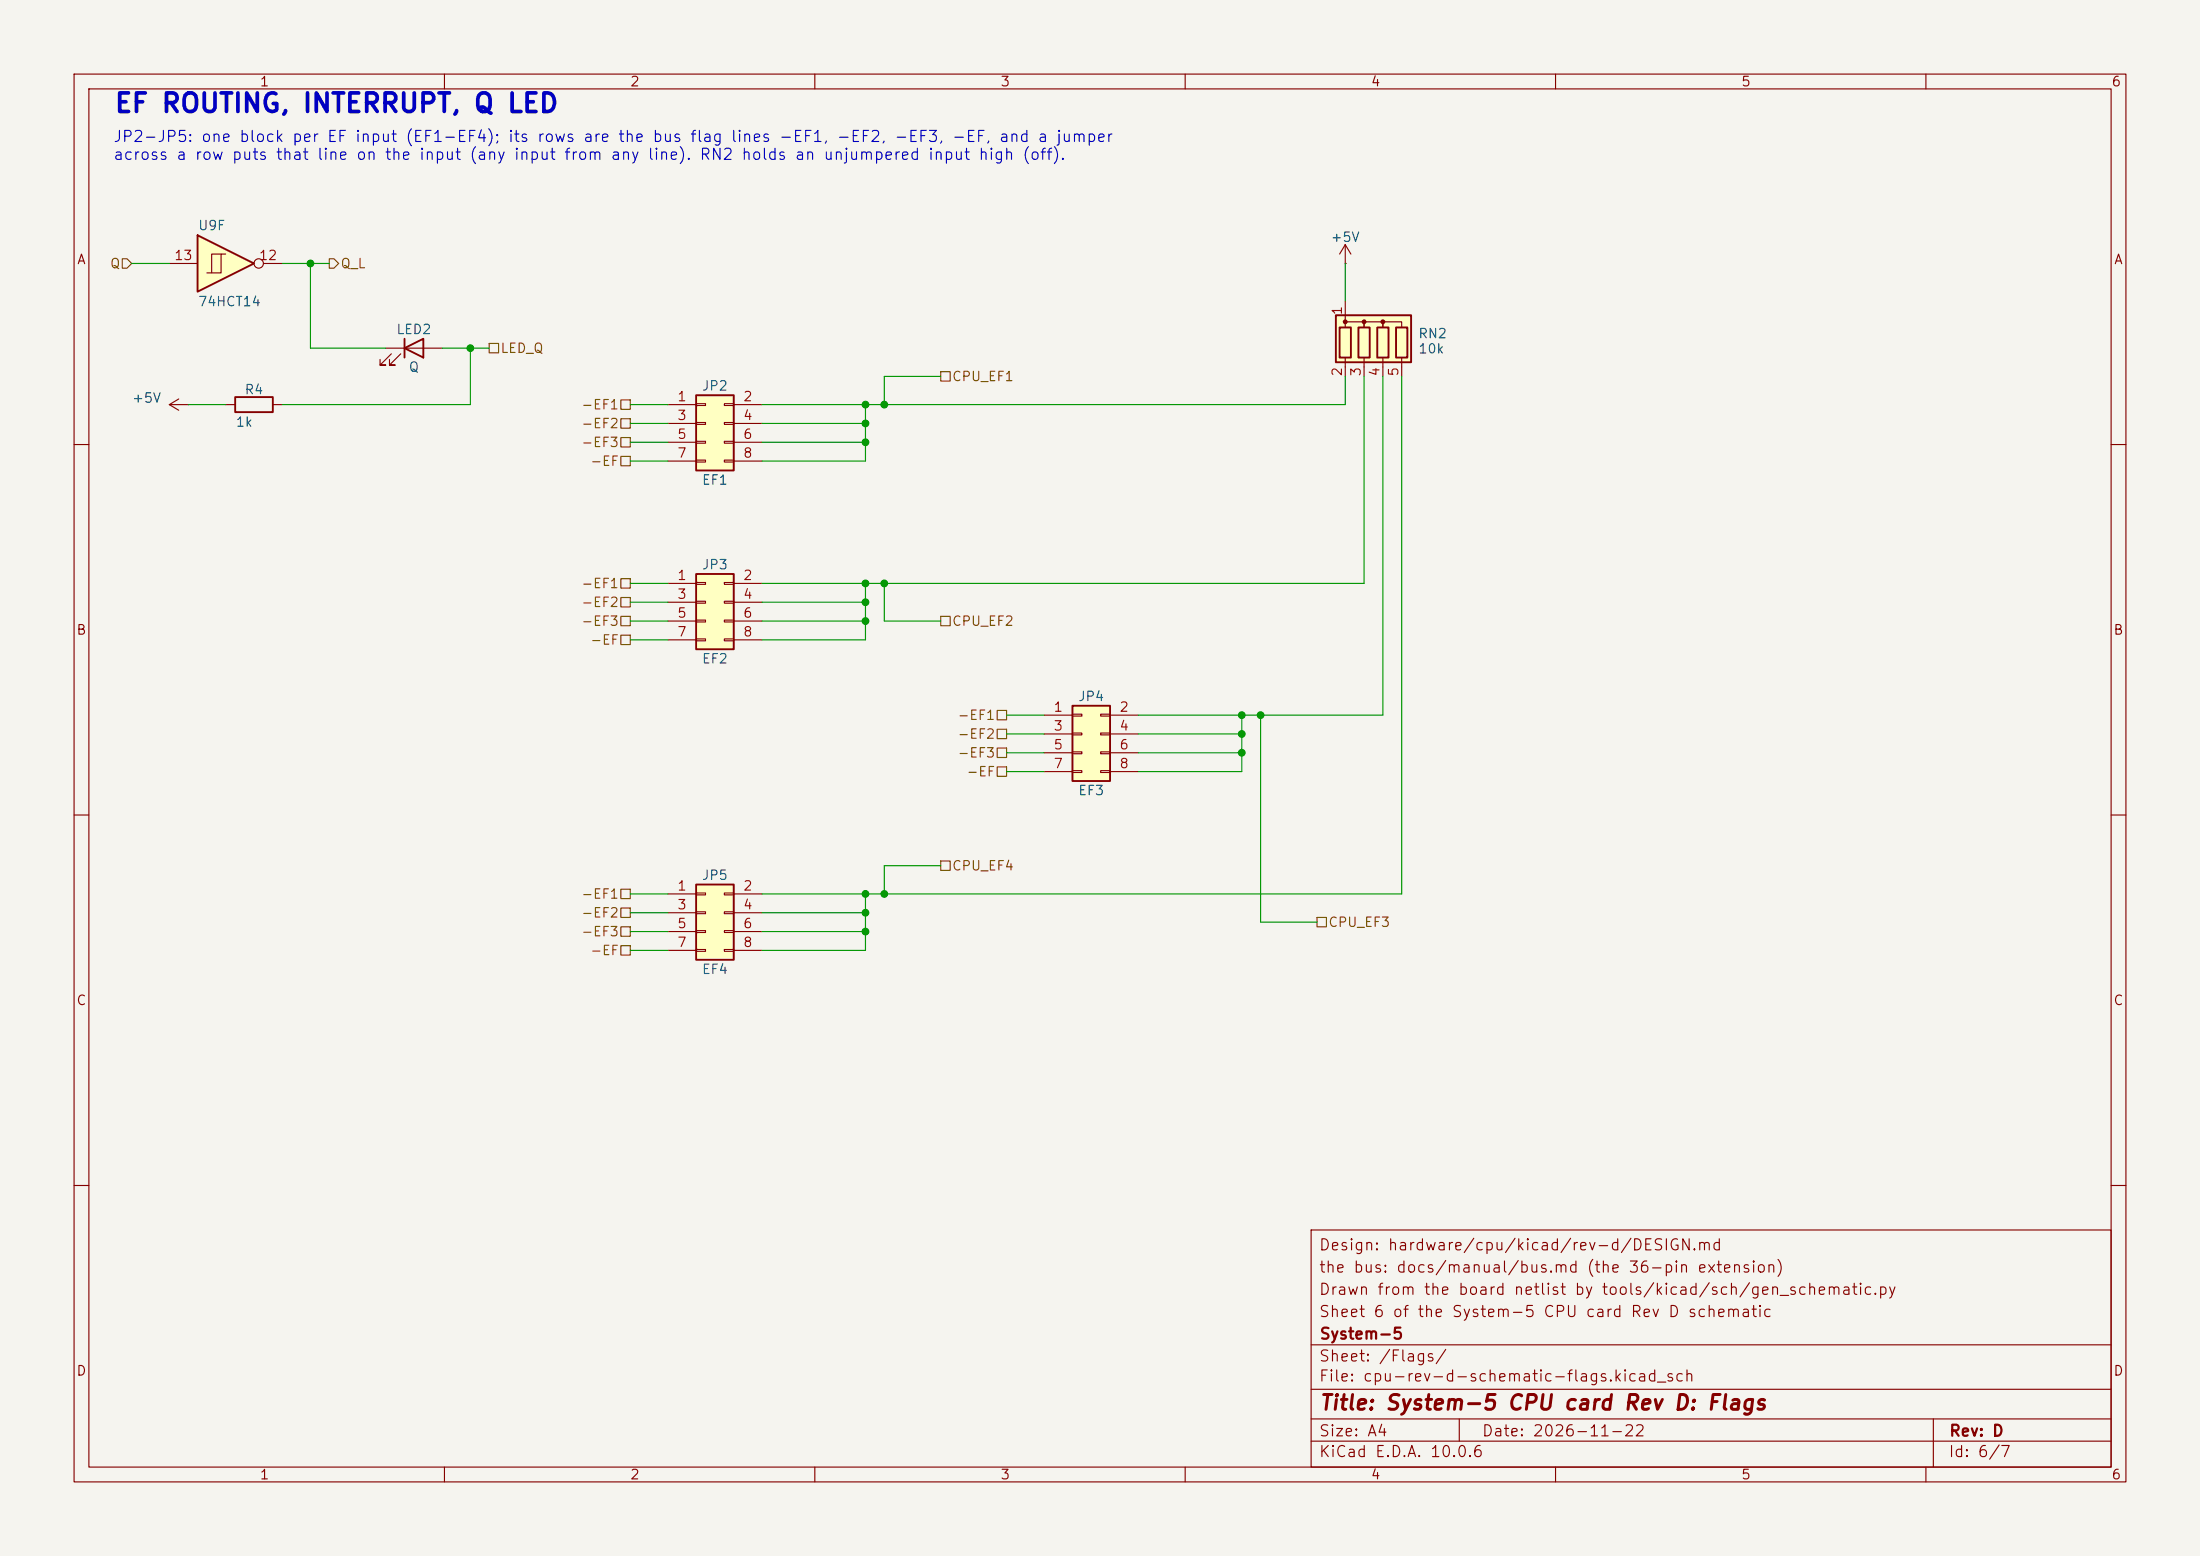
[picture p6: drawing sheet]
<svg xmlns="http://www.w3.org/2000/svg" width="297mm" height="210mm" viewBox="0 0 297 210" stroke-linecap="round" stroke-linejoin="round" font-family="sans-serif">
<path d="M0 0h297v210h-297z" fill="#f5f4ef" stroke="#f5f4ef" stroke-width=".14"/>
<g fill="none" stroke="#840000" stroke-width=".15">
<path d="M10 10h277v190h-277zM12 12h273v186h-273zM60 10v2M110 10v2M160 10v2M210 10v2M260 10v2M10 60h2M285 60h2M10 110h2M285 110h2M10 160h2"/>
<path d="M177 166h108v32h-108zM285 160h2M60 198v2M110 198v2M160 198v2M177 194.5h108M177 191.5h108M177 187.5h108M177 181.5h108M197 191.5v3M210 198v2M260 198v2"/>
<path d="M261 191.5v6.5"/>
</g>
<path d="M94 119.4h5.1v10.1h-5.1z" fill="#ffffc2"/>
<path d="M94 119.4h5.1v10.1h-5.1z" fill="none" stroke="#840000" stroke-width=".25"/>
<g fill="none" stroke="#840000" stroke-width=".15">
<path d="M90.2 120.7h3.8M90.2 123.2h3.8M90.2 125.7h3.8M90.2 128.3h3.8M94 120.5h1.2v.3h-1.2zM94 123.1h1.2v.2h-1.2zM94 125.6h1.2v.3h-1.2zM94 128.1h1.2v.3h-1.2zM97.8 120.5h1.3v.3h-1.3zM97.8 123.1h1.3v.2h-1.3zM97.8 125.6h1.3v.3h-1.3zM97.8 128.1h1.3v.3h-1.3z"/>
<path d="M99.1 120.7h3.8M99.1 123.2h3.8M99.1 125.7h3.8M99.1 128.3h3.8"/>
</g>
<path d="M94 77.5h5.1v10.1h-5.1z" fill="#ffffc2"/>
<path d="M94 77.5h5.1v10.1h-5.1z" fill="none" stroke="#840000" stroke-width=".25"/>
<g fill="none" stroke="#840000" stroke-width=".15">
<path d="M90.2 78.7h3.8M94 78.6h1.2v.3h-1.2zM97.8 78.6h1.3v.3h-1.3zM99.1 78.7h3.8M90.2 81.3h3.8M90.2 83.8h3.8M90.2 86.4h3.8M94 81.2h1.2v.2h-1.2zM94 83.7h1.2v.2h-1.2zM94 86.2h1.2v.3h-1.2zM97.8 81.2h1.3v.2h-1.3zM97.8 83.7h1.3v.2h-1.3z"/>
<path d="M97.8 86.2h1.3v.3h-1.3zM99.1 81.3h3.8M99.1 83.8h3.8M99.1 86.4h3.8"/>
</g>
<path d="M94 53.3h5.1v10.2h-5.1z" fill="#ffffc2"/>
<path d="M94 53.3h5.1v10.2h-5.1z" fill="none" stroke="#840000" stroke-width=".25"/>
<g fill="none" stroke="#840000" stroke-width=".15">
<path d="M181.6 35.6h.1M181.6 33l-.8 1.3M181.6 33l.8 1.3M181.6 33v2.6M22.9 54.6h2.5M22.9 54.6l1.2 .8M24.1 53.8l-1.2 .8M25.4 54.6h.1M90.2 54.6h3.8M90.2 57.2h3.8M90.2 59.7h3.8M94 54.5h1.2v.2h-1.2z"/>
<path d="M94 57h1.2v.3h-1.2zM94 59.6h1.2v.2h-1.2zM97.8 54.5h1.3v.2h-1.3zM97.8 57h1.3v.3h-1.3zM97.8 59.6h1.3v.2h-1.3zM99.1 54.6h3.8M99.1 57.2h3.8M99.1 59.7h3.8M90.2 62.2h3.8M94 62.1h1.2v.3h-1.2zM97.8 62.1h1.3v.3h-1.3zM99.1 62.2h3.8"/>
</g>
<path d="M180.3 42.5h10.2v6.4h-10.2z" fill="#ffffc2"/>
<path d="M180.3 42.5h10.2v6.4h-10.2zM180.8 44.2h1.6v4.1h-1.6zM183.4 44.2h1.5v4.1h-1.5zM185.9 44.2h1.6v4.1h-1.6zM188.5 44.2h1.5v4.1h-1.5z" fill="none" stroke="#840000" stroke-width=".25"/>
<g fill="#840000" stroke="#840000" stroke-width=".15">
<circle cx="181.6" cy="43.4" r=".25"/>
<circle cx="184.1" cy="43.4" r=".25"/>
<circle cx="186.7" cy="43.4" r=".25"/>
</g>
<path d="M181.6 44.2v-.8h2.5v.8v-.8h2.6v.8v-.8h2.5v.8M181.6 40.6v2.6M181.6 48.3v2.5M184.1 48.3v2.5M186.7 48.3v2.5M189.2 48.3v2.5" fill="none" stroke="#840000" stroke-width=".15"/>
<path d="M144.8 95.3h5.1v10.1h-5.1z" fill="#ffffc2"/>
<path d="M144.8 95.3h5.1v10.1h-5.1z" fill="none" stroke="#840000" stroke-width=".25"/>
<g fill="none" stroke="#840000" stroke-width=".15">
<path d="M141 96.5h3.8M141 99.1h3.8M144.8 96.4h1.2v.2h-1.2zM144.8 98.9h1.2v.3h-1.2zM148.6 96.4h1.3v.2h-1.3zM148.6 98.9h1.3v.3h-1.3zM149.9 96.5h3.8M149.9 99.1h3.8M141 101.6h3.8M141 104.1h3.8M144.8 101.5h1.2v.2h-1.2zM144.8 104h1.2v.3h-1.2z"/>
<path d="M148.6 101.5h1.3v.2h-1.3zM148.6 104h1.3v.3h-1.3zM149.9 101.6h3.8M149.9 104.1h3.8"/>
</g>
<path d="M26.7 31.8l7.6 3.8-7.6 3.8z" fill="#ffffc2"/>
<path d="M26.7 31.8l7.6 3.8-7.6 3.8zM31.7 53.6h5.1v2h-5.1zM54.6 47l2.5-1.3v2.6zM54.6 45.7v2.6" fill="none" stroke="#840000" stroke-width=".25"/>
<g fill="none" stroke="#840000" stroke-width=".15">
<path d="M22.9 35.6h3.8M29.8 34.3h-1.2v2.5M30.5 34.3h-.7v2.5h-1.9M35.6 35.6h2.5M30.5 54.6h1.2M36.8 54.6h1.3M52.1 47h7.6M52.8 47.8l-1.5 1.5h.8h-.8v-.8M54.1 47.8l-1.5 1.5h.7h-.7v-.8"/>
<circle cx="34.9" cy="35.6" r=".63"/>
</g>
<g fill="none" stroke="#725600" stroke-width=".15">
<path d="M16.5 34.9h.6l.7 .7-.7 .6h-.6zM44.4 34.9h.7l.6 .7-.6 .6h-.7zM66 46.4h1.3v1.2h-1.3zM83.8 54h1.3v1.2h-1.3zM83.8 56.5h1.3v1.3h-1.3zM83.8 59.1h1.3v1.2h-1.3zM127 50.2h1.3v1.2h-1.3zM83.8 61.6h1.3v1.3h-1.3zM83.8 78.1h1.3v1.3h-1.3zM83.8 85.7h1.3v1.3h-1.3zM83.8 80.6h1.3v1.3h-1.3zM83.8 83.2h1.3v1.3h-1.3z"/>
<path d="M127 83.2h1.3v1.3h-1.3zM134.6 95.9h1.3v1.3h-1.3zM134.6 98.4h1.3v1.3h-1.3zM127 116.2h1.3v1.3h-1.3zM134.6 101h1.3v1.2h-1.3zM134.6 103.5h1.3v1.3h-1.3zM83.8 127.6h1.3v1.3h-1.3zM83.8 125.1h1.3v1.3h-1.3zM83.8 122.6h1.3v1.2h-1.3zM83.8 120h1.3v1.3h-1.3zM177.8 123.8h1.3v1.3h-1.3z"/>
</g>
<g fill="none" stroke="#009600" stroke-width=".15">
<path d="M17.8 35.6h5.1M38.1 35.6h6.3M41.9 35.6v11.4h10.2M181.6 35.6v5M25.4 54.6h5.1M59.7 47h6.3M63.5 47v7.6h-25.4M85.1 54.6h5.1M85.1 59.7h5.1M85.1 57.2h5.1M102.9 59.7h13.9M102.9 57.2h13.9"/>
<path d="M116.8 54.6v7.6h-13.9M127 50.8h-7.6v3.8M181.6 50.8v3.8h-78.7M184.1 50.8v27.9h-81.2M186.7 50.8v45.7h-33M189.2 50.8v69.9h-86.3M85.1 62.2h5.1M85.1 78.7h5.1M116.8 78.7v7.7h-13.9M119.4 78.7v5.1h7.6M85.1 83.8h5.1M85.1 81.3h5.1"/>
<path d="M85.1 86.4h5.1M102.9 83.8h13.9M102.9 81.3h13.9M135.9 96.5h5.1M135.9 99.1h5.1M153.7 99.1h13.9M167.6 96.5v7.6h-13.9M170.2 96.5v28h7.6M127 116.8h-7.6v3.9M135.9 101.6h5.1M135.9 104.1h5.1M153.7 101.6h13.9"/>
<path d="M85.1 120.7h5.1M85.1 128.3h5.1M85.1 123.2h5.1M85.1 125.7h5.1M102.9 123.2h13.9M102.9 125.7h13.9M116.8 120.7v7.6h-13.9"/>
</g>
<g fill="#009600" stroke="#009600" stroke-width=".14">
<circle cx="116.8" cy="83.8" r=".46"/>
<circle cx="119.4" cy="78.7" r=".46"/>
<circle cx="116.8" cy="81.3" r=".46"/>
<circle cx="116.8" cy="78.7" r=".46"/>
<circle cx="119.4" cy="54.6" r=".46"/>
<circle cx="116.8" cy="57.2" r=".46"/>
<circle cx="116.8" cy="54.6" r=".46"/>
<circle cx="116.8" cy="59.7" r=".46"/>
<circle cx="41.9" cy="35.6" r=".46"/>
<circle cx="63.5" cy="47" r=".46"/>
<circle cx="167.6" cy="101.6" r=".46"/>
<circle cx="167.6" cy="99.1" r=".46"/>
<circle cx="170.2" cy="96.5" r=".46"/>
<circle cx="167.6" cy="96.5" r=".46"/>
<circle cx="116.8" cy="120.7" r=".46"/>
<circle cx="116.8" cy="123.2" r=".46"/>
<circle cx="116.8" cy="125.7" r=".46"/>
<circle cx="119.4" cy="120.7" r=".46"/>
</g>
<text font-size="2.5" fill="#0000c2" x="15.3" y="15.8">EF ROUTING, INTERRUPT, Q LED</text>
<text font-size="2" fill="#840000" x="178" y="190.8">Title: System-5 CPU card Rev D: Flags</text>
<g font-size="1.5" fill="#0000c2">
<text x="15.2" y="19.5">JP2-JP5: one block per EF input (EF1-EF4); its rows are the bus flag lines -EF1, -EF2, -EF3, -EF, and a jumper</text>
<text x="15.2" y="22">across a row puts that line on the input (any input from any line). RN2 holds an unjumpered input high (off).</text>
</g>
<g font-size="1.5" fill="#840000">
<text x="178" y="172.1">the bus: docs/manual/bus.md (the 36-pin extension)</text>
<text x="178" y="169.1">Design: hardware/cpu/kicad/rev-d/DESIGN.md</text>
<text x="178" y="178.1">Sheet 6 of the System-5 CPU card Rev D schematic</text>
<text x="178" y="175.1">Drawn from the board netlist by tools/kicad/sch/gen_schematic.py</text>
<text x="178" y="184.1">Sheet: /Flags/</text>
<text x="178" y="181.1">System-5</text>
<text x="178" y="186.8">File: cpu-rev-d-schematic-flags.kicad_sch</text>
<text x="178" y="197">KiCad E.D.A. 10.0.6</text>
<text x="178" y="194.2">Size: A4</text>
<text x="200" y="194.2">Date: 2026-11-22</text>
<text x="263" y="197">Id: 6/7</text>
<text x="263" y="194.2">Rev: D</text>
</g>
<g font-size="1.3" fill="#840000">
<text x="35" y="12">1</text>
<text x="85" y="12">2</text>
<text x="135" y="12">3</text>
<text x="185" y="12">4</text>
<text x="235" y="12">5</text>
<text x="285" y="12">6</text>
<text x="10.3" y="36">A</text>
<text x="285.3" y="36">A</text>
<text x="10.2" y="86">B</text>
<text x="285.2" y="86">B</text>
<text x="10.2" y="136">C</text>
<text x="285.2" y="136">C</text>
<text x="10.2" y="186">D</text>
<text x="285.2" y="186">D</text>
<text x="35" y="200">1</text>
<text x="85" y="200">2</text>
<text x="135" y="200">3</text>
<text x="185" y="200">4</text>
<text x="235" y="200">5</text>
<text x="285" y="200">6</text>
</g>
<g font-size="1.3" fill="#a90000">
<text x="23.4" y="35.4">13</text>
<text x="34.9" y="35.4">12</text>
<text x="181.5" y="42.6" transform="rotate(-90 181.5 42.6)">1</text>
<text x="181.5" y="50.9" transform="rotate(-90 181.5 50.9)">2</text>
<text x="184" y="50.9" transform="rotate(-90 184 50.9)">3</text>
<text x="186.6" y="50.9" transform="rotate(-90 186.6 50.9)">4</text>
<text x="189.1" y="50.9" transform="rotate(-90 189.1 50.9)">5</text>
<text x="91.3" y="54.5">1</text>
<text x="91.3" y="57">3</text>
<text x="91.3" y="59.6">5</text>
<text x="100.2" y="54.5">2</text>
<text x="100.2" y="57">4</text>
<text x="100.2" y="59.6">6</text>
<text x="91.3" y="62.1">7</text>
<text x="100.2" y="62.1">8</text>
<text x="91.3" y="78.6">1</text>
<text x="91.3" y="81.1">3</text>
<text x="91.3" y="83.7">5</text>
<text x="100.2" y="78.6">2</text>
<text x="100.2" y="81.1">4</text>
<text x="100.2" y="83.7">6</text>
<text x="91.3" y="86.2">7</text>
<text x="100.2" y="86.2">8</text>
<text x="142.1" y="96.4">1</text>
<text x="142.1" y="98.9">3</text>
<text x="142.1" y="101.5">5</text>
<text x="151" y="96.4">2</text>
<text x="151" y="98.9">4</text>
<text x="151" y="101.5">6</text>
<text x="142.1" y="104">7</text>
<text x="151" y="104">8</text>
<text x="91.3" y="120.5">1</text>
<text x="91.3" y="123.1">3</text>
<text x="91.3" y="125.6">5</text>
<text x="100.2" y="120.5">2</text>
<text x="100.2" y="123.1">4</text>
<text x="100.2" y="125.6">6</text>
<text x="91.3" y="128.1">7</text>
<text x="100.2" y="128.1">8</text>
</g>
<g font-size="1.3" fill="#006464">
<text x="26.7" y="31.4">U9F</text>
<text x="179.5" y="33">+5V</text>
<text x="26.7" y="41.7">74HCT14</text>
<text x="53.4" y="45.4">LED2</text>
<text x="191.4" y="46">RN2</text>
<text x="32.9" y="53.5">R4</text>
<text x="55.1" y="50.5">Q</text>
<text x="94.7" y="53">JP2</text>
<text x="191.4" y="48">10k</text>
<text x="17.7" y="54.7">+5V</text>
<text x="31.7" y="57.9">1k</text>
<text x="94.7" y="65.7">EF1</text>
<text x="94.7" y="77.2">JP3</text>
<text x="94.7" y="89.9">EF2</text>
<text x="145.5" y="94.9">JP4</text>
<text x="145.5" y="107.6">EF3</text>
<text x="94.7" y="119.1">JP5</text>
<text x="94.7" y="131.8">EF4</text>
</g>
<g font-size="1.3" fill="#725600">
<text x="14.8" y="36.5">Q</text>
<text x="45.9" y="36.5">Q_L</text>
<text x="67.5" y="48">LED_Q</text>
<text x="128.4" y="51.8">CPU_EF1</text>
<text x="78.4" y="55.6">-EF1</text>
<text x="78.4" y="58.1">-EF2</text>
<text x="78.4" y="60.7">-EF3</text>
<text x="79.6" y="63.2">-EF</text>
<text x="78.4" y="79.7">-EF1</text>
<text x="78.4" y="82.2">-EF2</text>
<text x="78.4" y="84.8">-EF3</text>
<text x="79.6" y="87.3">-EF</text>
<text x="128.4" y="84.8">CPU_EF2</text>
<text x="129.2" y="97.5">-EF1</text>
<text x="129.2" y="100">-EF2</text>
<text x="129.2" y="102.6">-EF3</text>
<text x="130.4" y="105.1">-EF</text>
<text x="128.4" y="117.8">CPU_EF4</text>
<text x="78.4" y="124.2">-EF2</text>
<text x="78.4" y="121.6">-EF1</text>
<text x="179.2" y="125.4">CPU_EF3</text>
<text x="78.4" y="126.7">-EF3</text>
<text x="79.6" y="129.2">-EF</text>
</g>
</svg>
